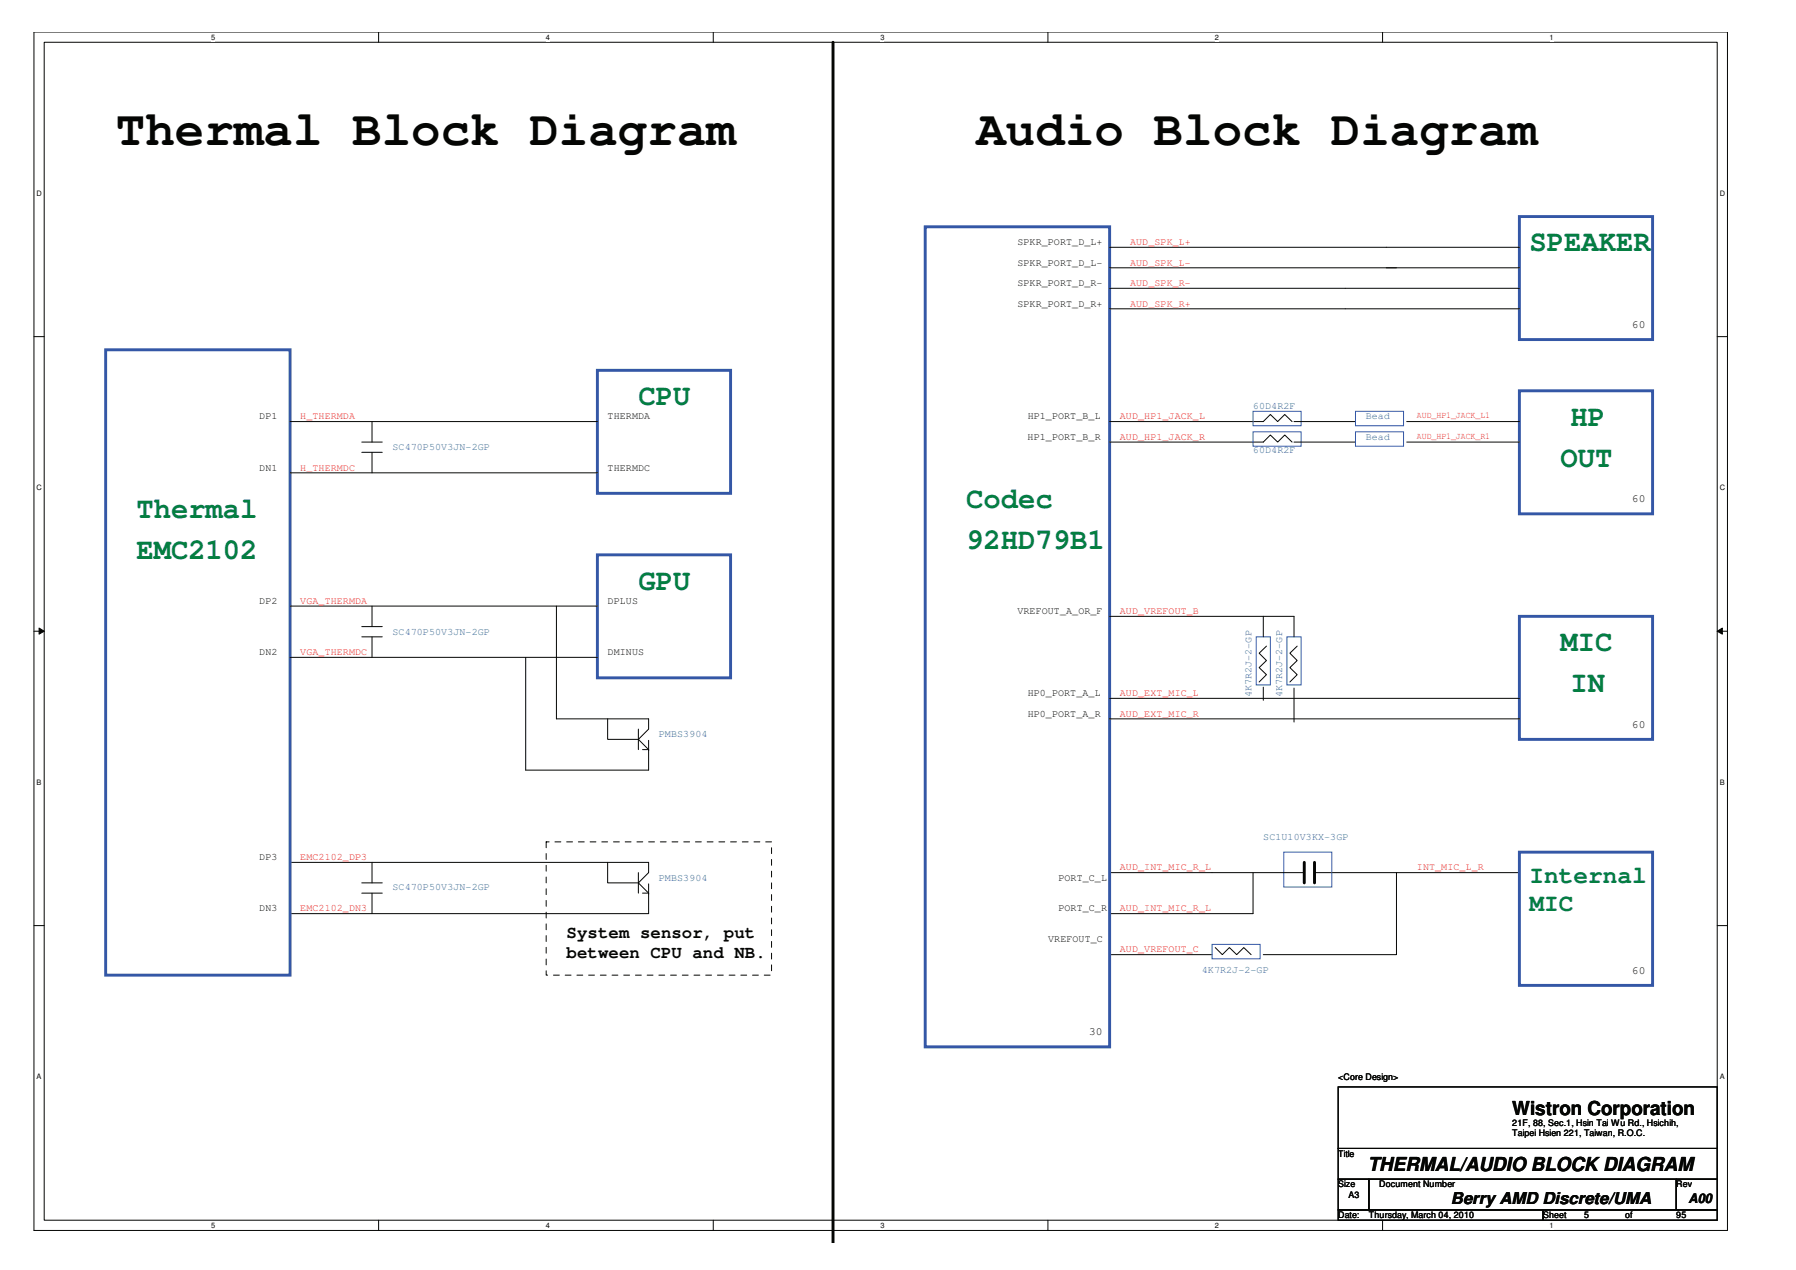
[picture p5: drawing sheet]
<svg xmlns="http://www.w3.org/2000/svg" width="297mm" height="210mm" viewBox="0 0 297 210" stroke-linecap="round" stroke-linejoin="round" font-family="sans-serif">
<path d="M5.6 5.3h280.1v198.1h-280.1zM7.3 7h276.7v194.7h-276.7z" fill="none" stroke="#040503" stroke-width=".17"/>
<g fill="#fff">
<path d="M34.9 5.5h.7v1.3h-.7z"/>
<path d="M34.9 201.8h.7v1.4h-.7z"/>
</g>
<path d="M62.6 5.3v1.7M62.6 201.7v1.7" fill="none" stroke="#040503" stroke-width=".17"/>
<g fill="#fff">
<path d="M90.3 5.5h.6v1.3h-.6z"/>
<path d="M90.3 201.8h.6v1.4h-.6z"/>
</g>
<path d="M118 5.3v1.7M118 201.7v1.7" fill="none" stroke="#040503" stroke-width=".17"/>
<g fill="#fff">
<path d="M145.6 5.5h.6v1.3h-.6z"/>
<path d="M145.6 201.8h.6v1.4h-.6z"/>
</g>
<path d="M173.3 5.3v1.7M173.3 201.7v1.7" fill="none" stroke="#040503" stroke-width=".17"/>
<g fill="#fff">
<path d="M200.9 5.5h.7v1.3h-.7z"/>
<path d="M200.9 201.8h.7v1.4h-.7z"/>
</g>
<path d="M228.7 5.3v1.7M228.7 201.7v1.7" fill="none" stroke="#040503" stroke-width=".17"/>
<g fill="#fff">
<path d="M256.3 5.5h.6v1.3h-.6z"/>
<path d="M256.3 201.8h.6v1.4h-.6z"/>
<path d="M6.1 31.3h.8v1.3h-.8z"/>
<path d="M284.5 31.3h.8v1.3h-.8z"/>
<path d="M6.1 80h.8v1.3h-.8z"/>
<path d="M284.5 80h.8v1.3h-.8z"/>
</g>
<path d="M5.6 55.6h1.7M284 55.6h1.7" fill="none" stroke="#040503" stroke-width=".17"/>
<g fill="#fff">
<path d="M6.1 128.7h.7v1.3h-.7z"/>
<path d="M284.5 128.7h.7v1.3h-.7z"/>
</g>
<path d="M5.6 104.3h1.7M284 104.3h1.7" fill="none" stroke="#040503" stroke-width=".17"/>
<path d="M6.5 103.8l.8 .5-.8 .5z" fill="#040503"/>
<path d="M6.5 103.8l.8 .5-.8 .5z" fill="none" stroke="#040503" stroke-width=".17"/>
<path d="M284 104.3l.9-.5v1z" fill="#040503"/>
<path d="M284 104.3l.9-.5v1z" fill="none" stroke="#040503" stroke-width=".17"/>
<g fill="#fff">
<path d="M6.1 177.3h.7v1.3h-.7z"/>
<path d="M284.5 177.3h.7v1.3h-.7z"/>
</g>
<g fill="none" stroke="#040503" stroke-width=".17">
<path d="M183.5 47.7h67.8M183.5 51h67.8M183.5 40.9h67.8M183.5 44.3h67.8M48 69.7h50.8M48 78.1h50.8M59.8 74.8h3.4M59.8 73.1h3.4M61.5 69.7v3.4M61.5 74.8v3.3M183.5 69.7h25.4l1.2-1.2 1.2 1.2 1.2-1.2 1.2 1.2M183.5 73.1h25.4l1.2-1.2 1.2 1.2 1.2-1.2 1.2 1.2"/>
<path d="M214 69.7h10.2M214 73.1h10.2M232.7 69.7h18.6M232.7 73.1h18.6M48 100.2h50.8M48 108.6h50.8M59.8 105.3h3.4M59.8 103.6h3.4M61.5 100.2v3.4M61.5 105.3v3.3M92 100.2v18.6h15.3v1.7l-1.7 1.7 1.7 1.7v3.4h-20.4v-18.7M100.5 118.8v3.4h5.1"/>
<path d="M183.5 115.4h67.8M183.5 118.8h67.8M183.5 101.9h30.5v3.4M208.9 101.9v3.4M208.9 113.6v2.1M209.5 106.8l-1.3 1.2 1.3 1.2-1.3 1.1 1.3 1.2-1.3 1.2M214 113.7v5.6M214.5 106.8l-1.2 1.2 1.2 1.2-1.2 1.1 1.2 1.2-1.2 1.2M105.6 120.5v3.4M106.3 123.9h.8M107.3 123.9h.1M107.3 122.4v1.5"/>
<path d="M5.6 153h1.7M48 142.5h59.3v1.7l-1.7 1.7 1.7 1.7v3.4h-59.3M59.8 147.6h3.4M59.8 145.9h3.4M61.5 142.5v3.4M61.5 147.6v3.4M100.5 142.5v3.4h5.1M105.6 144.2v3.4M106.3 147.6h.8M107.3 147.6h.1M107.3 146.1v1.5M183.5 157.8h17"/>
<path d="M183.5 144.2h32.2M201 156.6l1.2 1.2 1.1-1.2 1.2 1.2 1.2-1.2 1.2 1.2M207.2 144.2v6.8h-23.7M217.4 144.2h13.6M251.3 144.2h-20.3v13.6h-22.1M284 153h1.7M221.3 179.6h62.7v10.2h-62.7zM221.3 189.8h62.7v5.1h-62.7zM221.3 194.9h5.1v5.1h-5.1zM221.3 200h33.9v1.7h-33.9zM226.4 194.9h50.8v5.1h-50.8zM255.2 200h28.8v1.7h-28.8z"/>
<path d="M277.2 194.9h6.8v5.1h-6.8z"/>
</g>
<path d="M153 37.5h30.5v135.5h-30.5zM251.3 35.8h22v20.3h-22zM17.5 57.8h30.5v103.4h-30.5zM98.8 61.2h22v20.3h-22zM251.3 64.6h22v20.3h-22zM98.8 91.7h22v20.3h-22zM251.3 101.9h22v20.3h-22zM251.3 140.8h22v22.1h-22z" fill="none" stroke="#3457a6" stroke-width=".48"/>
<path d="M137.8 7v198.4M215.7 142.5v3.4M217.4 142.5v3.4" fill="none" stroke="#040503" stroke-width=".48"/>
<path d="M90.3 139.1h37.3v22.1h-37.3z" fill="none" stroke="#040503" stroke-width=".17" stroke-dasharray="1 1 1 1 1 1 1 1"/>
<path d="M207.2 68h8v2.4h-8zM207.2 71.4h8v2.4h-8zM224.2 68h7.9v2.4h-7.9zM224.2 71.4h7.9v2.4h-7.9zM207.8 105.3h2.3v7.9h-2.3zM212.8 105.3h2.4v7.9h-2.4zM200.5 156.1h7.9v2.4h-7.9zM212.3 140.8h8v5.8h-8z" fill="none" stroke="#3457a6" stroke-width=".17"/>
<g font-size="8.1" fill="#040503">
<text x="19.2" y="23.9">Thermal Block Diagram</text>
<text x="161.5" y="23.9">Audio Block Diagram</text>
</g>
<g font-size="4.9" fill="#047e41">
<text x="253" y="41.6">SPEAKER</text>
<text x="105.6" y="67">CPU</text>
<text x="259.8" y="70.4">HP</text>
<text x="258.1" y="77.1">OUT</text>
<text x="159.8" y="83.9">Codec</text>
<text x="22.6" y="85.6">Thermal</text>
<text x="22.6" y="92.4">EMC2102</text>
<text x="159.8" y="90.7">92HD79B1</text>
<text x="105.6" y="97.5">GPU</text>
<text x="258.1" y="107.6">MIC</text>
<text x="259.8" y="114.4">IN</text>
</g>
<g font-size="4" fill="#047e41">
<text x="253" y="145.9">Internal</text>
<text x="253" y="150.5">MIC</text>
</g>
<g font-size="3.2" fill="#040503">
<text x="250.1" y="184.3">Wistron Corporation</text>
<text x="226.2" y="193.6">THERMAL/AUDIO BLOCK DIAGRAM</text>
</g>
<g font-size="2.9" fill="#040503">
<text x="93.7" y="155.1">System sensor, put</text>
<text x="93.7" y="158.3">between CPU and NB.</text>
</g>
<text font-size="2.7" fill="#040503" x="240" y="199.1">Berry AMD Discrete/UMA</text>
<text font-size="2.2" fill="#040503" x="279.2" y="198.9">A00</text>
<g font-size="1.9" fill="#040503">
<text x="269.9" y="54.2">60</text>
<text x="269.9" y="83">60</text>
<text x="269.9" y="120.3">60</text>
<text x="269.9" y="160.9">60</text>
<text x="180.1" y="171.1">30</text>
</g>
<g font-size="1.7" fill="#040503">
<text x="168.3" y="40.5">SPKR_PORT_D_L+</text>
<text x="168.3" y="43.9">SPKR_PORT_D_L-</text>
<text x="168.3" y="47.3">SPKR_PORT_D_R-</text>
<text x="168.3" y="50.7">SPKR_PORT_D_R+</text>
<text x="42.9" y="69.3">DP1</text>
<text x="100.5" y="69.3">THERMDA</text>
<text x="170" y="69.3">HP1_PORT_B_L</text>
<text x="42.9" y="77.8">DN1</text>
<text x="100.5" y="77.8">THERMDC</text>
<text x="170" y="72.7">HP1_PORT_B_R</text>
<text x="42.9" y="99.8">DP2</text>
<text x="100.5" y="99.8">DPLUS</text>
<text x="168.3" y="101.5">VREFOUT_A_OR_F</text>
<text x="42.9" y="108.3">DN2</text>
<text x="100.5" y="108.3">DMINUS</text>
<text x="170" y="115.1">HP0_PORT_A_L</text>
<text x="170" y="118.4">HP0_PORT_A_R</text>
<text x="42.9" y="142.2">DP3</text>
<text x="175" y="145.6">PORT_C_L</text>
<text x="42.9" y="150.6">DN3</text>
<text x="173.4" y="155.7">VREFOUT_C</text>
<text x="175" y="150.6">PORT_C_R</text>
</g>
<g font-size="1.7" fill="#ee2523">
<text x="186.9" y="40.5">AUD_SPK_L+</text>
<text x="186.9" y="43.9">AUD_SPK_L-</text>
<text x="186.9" y="47.3">AUD_SPK_R-</text>
<text x="186.9" y="50.7">AUD_SPK_R+</text>
<text x="49.7" y="69.3">H_THERMDA</text>
<text x="185.2" y="69.3">AUD_HP1_JACK_L</text>
<text x="49.7" y="77.8">H_THERMDC</text>
<text x="185.2" y="72.7">AUD_HP1_JACK_R</text>
<text x="49.7" y="99.8">VGA_THERMDA</text>
<text x="185.2" y="101.5">AUD_VREFOUT_B</text>
<text x="49.7" y="108.3">VGA_THERMDC</text>
<text x="185.2" y="115.1">AUD_EXT_MIC_L</text>
<text x="185.2" y="118.4">AUD_EXT_MIC_R</text>
<text x="49.7" y="142.2">EMC2102_DP3</text>
<text x="185.2" y="143.9">AUD_INT_MIC_R_L</text>
<text x="234.3" y="143.9">INT_MIC_L_R</text>
<text x="49.7" y="150.6">EMC2102_DN3</text>
<text x="185.2" y="150.6">AUD_INT_MIC_R_L</text>
<text x="185.2" y="157.4">AUD_VREFOUT_C</text>
</g>
<g font-size="1.7" fill="#3457a6">
<text x="207.2" y="67.6">60D4R2F</text>
<text x="225.9" y="69.3">Bead</text>
<text x="64.9" y="74.4">SC470P50V3JN-2GP</text>
<text x="207.2" y="74.9">60D4R2F</text>
<text x="225.9" y="72.7">Bead</text>
<text x="64.9" y="104.9">SC470P50V3JN-2GP</text>
<text x="207" y="115.3" transform="rotate(-90 207 115.3)">4K7R2J-2-GP</text>
<text x="212" y="115.3" transform="rotate(-90 212 115.3)">4K7R2J-2-GP</text>
<text x="109" y="121.8">PMBS3904</text>
<text x="208.9" y="138.8">SC1U10V3KX-3GP</text>
<text x="64.9" y="147.1">SC470P50V3JN-2GP</text>
<text x="109" y="145.6">PMBS3904</text>
<text x="198.8" y="160.8">4K7R2J-2-GP</text>
</g>
<g font-size="1.5" fill="#ee2523">
<text x="234.3" y="69.2">AUD_HP1_JACK_L1</text>
<text x="234.3" y="72.5">AUD_HP1_JACK_R1</text>
</g>
<g font-size="1.5" fill="#040503">
<text x="221.3" y="178.5">&lt;Core Design&gt;</text>
<text x="221.3" y="191.2">Title</text>
<text x="250.1" y="186.1">21F, 88, Sec.1, Hsin Tai Wu Rd., Hsichih,</text>
<text x="250.1" y="187.8">Taipei Hsien 221, Taiwan, R.O.C.</text>
<text x="221.3" y="196.3">Size</text>
<text x="223" y="198">A3</text>
<text x="228.1" y="196.3">Document Number</text>
<text x="277.2" y="196.3">Rev</text>
<text x="221.3" y="201.3">Date:</text>
<text x="226.4" y="201.3">Thursday, March 04, 2010</text>
<text x="255.2" y="201.3">Sheet</text>
<text x="262" y="201.3">5</text>
<text x="268.8" y="201.4">of</text>
<text x="277.2" y="201.3">95</text>
</g>
<g font-size="1.2" fill="#040503">
<text x="34.9" y="6.5">5</text>
<text x="90.3" y="6.5">4</text>
<text x="145.6" y="6.5">3</text>
<text x="200.9" y="6.5">2</text>
<text x="256.3" y="6.5">1</text>
<text x="6.1" y="32.4">D</text>
<text x="284.5" y="32.4">D</text>
<text x="6.1" y="81.1">C</text>
<text x="284.5" y="81.1">C</text>
<text x="6.1" y="129.7">B</text>
<text x="284.5" y="129.7">B</text>
<text x="6.1" y="178.4">A</text>
<text x="284.5" y="178.4">A</text>
<text x="34.9" y="202.9">5</text>
<text x="90.3" y="202.9">4</text>
<text x="145.6" y="202.9">3</text>
<text x="200.9" y="202.9">2</text>
<text x="256.3" y="202.9">1</text>
</g>
</svg>
